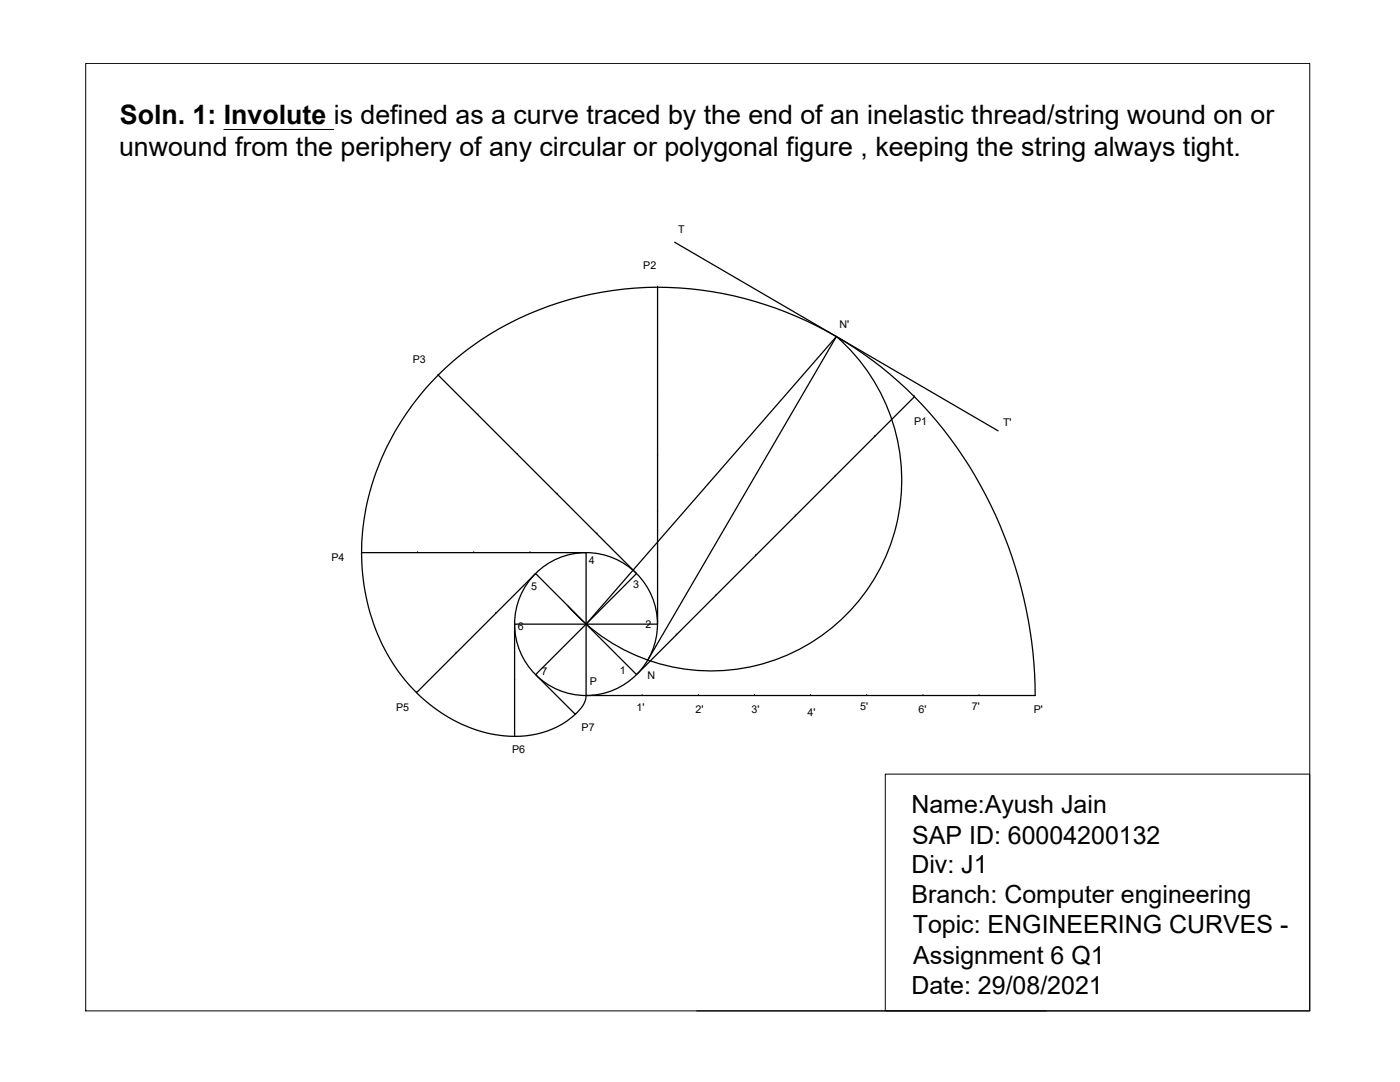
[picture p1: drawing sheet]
<svg xmlns="http://www.w3.org/2000/svg" width="279mm" height="216mm" viewBox="0 0 279 216" stroke-linecap="round" stroke-linejoin="round" font-family="sans-serif">
<!-- layer: TEMPLATE -->
<path d="M17.1 12.7h244.3v189h-244.3zM44.7 25.8h21.9M176.7 154.5h84.7v47.2h-84.7zM139 201.7h69.8" fill="none" stroke="#000" stroke-width=".2"/>
<!-- layer: 0 -->
<g fill="none" stroke="#000" stroke-width=".25">
<path d="M131.2 57.3v67.2h-14.2M134.6 48.3l64.6 37.7M87.4 74.8l39.6 39.6-10 10.1M166.9 67.1a38 38 0 0 1 1.9 55.6 38 38 0 0 1-55.5-1.9M182.5 79.2l-55.5 55.4-10-10.1M72.2 110.3h44.8v14.2M117 124.5v14.3h89.6a86.4 86.4 0 0 0-22.6-58.1 73.2 73.2 0 0 0-55-23.3 61.4 61.4 0 0 0-43.1 19.1 50.4 50.4 0 0 0-13.6 37.1 37.6 37.6 0 0 0 14.2 27.5 25.9 25.9 0 0 0 20.6 5.4 14.6 14.6 0 0 0 9.5-6.2l.4-1.5M117 124.5l-10.1-10.1-23.8 23.8M117 124.5h-14.3v22.4M117 124.5l-10.1 10.1 7.9 7.9M117 124.5l49.9-57.3-37.6 64.5"/>
<circle cx="117" cy="124.5" r="14.3"/>
</g>
<g fill="none" stroke="#000" stroke-width=".2">
<path d="M131.2 57.3h.1M87.4 74.8h.1M131.2 79.7h.1M131.2 68.5h.1M182.5 79.2h.1M95.4 82.8h.1M103.3 90.7h.1M111.2 98.6h.1M131.2 90.9h.1M166.7 95h.1M174.6 87.1h.1M72.2 110.3h.1"/>
<path d="M83.4 110.3h.1M94.6 110.3h.1M105.8 110.3h.1M119.1 106.5h.1M131.2 113.3h.1M131.2 102.1h.1M142.9 118.8h.1M150.8 110.8h.1M158.7 102.9h.1M83.1 138.2h.1M91 130.3h.1M99 122.4h.1"/>
<path d="M102.7 135.7h.1M128.2 138.8h.1M135 126.7h.1M139.4 138.8h.1M150.6 138.8h.1M161.8 138.8h.1M173 138.8h.1M184.2 138.8h.1M195.4 138.8h.1M102.7 146.9h.1M114.8 142.5h.1"/>
</g>
<g font-size="5.3">
<text x="23.9" y="24.7">Soln. 1: Involute is defined as a curve traced by the end of an inelastic thread/string wound on or</text>
<text x="23.8" y="31.1">unwound from the periphery of any circular or polygonal figure , keeping the string always tight.</text>
</g>
<g font-size="5">
<text x="181.9" y="162.3">Name:Ayush Jain</text>
<text x="182.1" y="168.3">SAP ID: 60004200132</text>
<text x="181.9" y="174.3">Div: J1</text>
<text x="181.9" y="180.3">Branch: Computer engineering</text>
<text x="182.2" y="186.3">Topic: ENGINEERING CURVES -</text>
<text x="182.3" y="192.3">Assignment 6 Q1</text>
<text x="181.9" y="198.3">Date: 29/08/2021</text>
</g>
<g font-size="2.1">
<text x="135.4" y="46.6">T</text>
<text x="128.4" y="53.7">P2</text>
<text x="167.5" y="65.5">N'</text>
<text x="82.4" y="72.4">P3</text>
<text x="182.4" y="84.7">P1</text>
<text x="200.2" y="85">T'</text>
<text x="66.1" y="112">P4</text>
<text x="117.5" y="112.5">4</text>
<text x="106" y="117.6">5</text>
<text x="126.3" y="117.3">3</text>
<text x="103.4" y="125.6">6</text>
<text x="128.8" y="125.3">2</text>
<text x="108" y="134.6">7</text>
<text x="117.7" y="136.6">P</text>
<text x="123.7" y="134.4">1</text>
<text x="129.2" y="135.5">N</text>
<text x="79.1" y="141.8">P5</text>
<text x="127" y="141.9">1'</text>
<text x="138.8" y="142.3">2'</text>
<text x="150" y="142.3">3'</text>
<text x="161.2" y="142.9">4'</text>
<text x="171.7" y="141.8">5'</text>
<text x="183.3" y="142.3">6'</text>
<text x="194" y="141.6">7'</text>
<text x="206.3" y="142.3">P'</text>
<text x="116.1" y="145.8">P7</text>
<text x="102.2" y="150.3">P6</text>
</g>
</svg>
